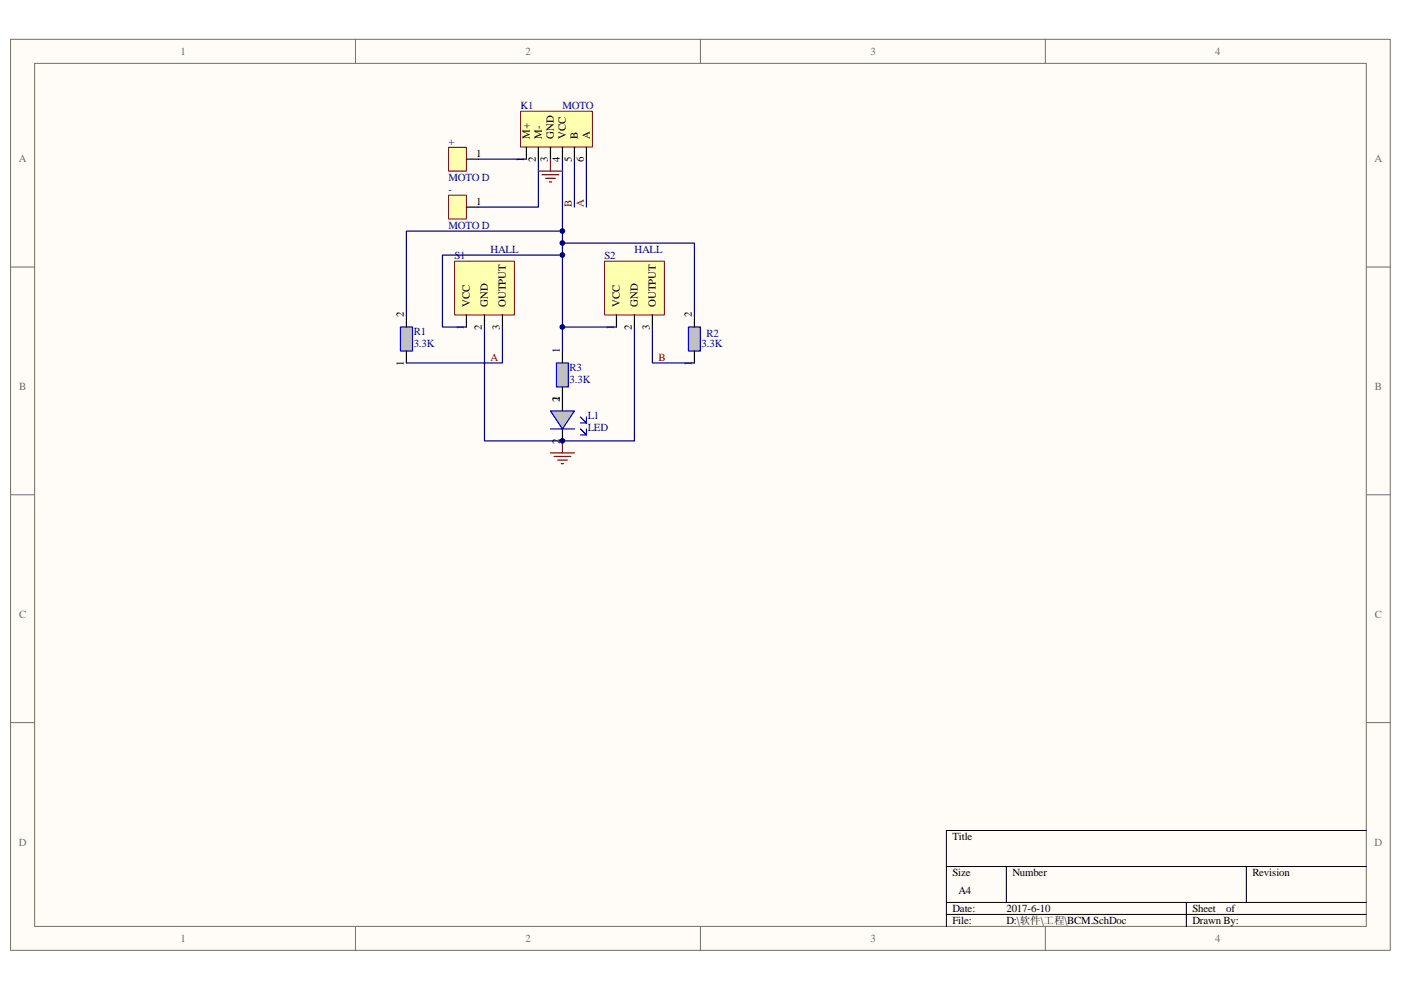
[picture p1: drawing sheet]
<svg xmlns="http://www.w3.org/2000/svg" width="297mm" height="210mm" viewBox="0 0 297 210" stroke-linecap="round" stroke-linejoin="round" font-family="sans-serif">
<path d="M2.3 8.4h292.5v193.2h-292.5z" fill="#fffcf8"/>
<path d="M2.2 8.3h292.6v193.3h-292.6z" fill="none" stroke="#706f64" stroke-width=".21"/>
<path d="M7.4 13.5h282.3v183h-282.3z" fill="#fffcf8"/>
<g fill="none" stroke="#706f64" stroke-width=".21">
<path d="M7.3 13.4h282.4v183.1h-282.4zM75.4 8.3v5.1M148.5 8.3v5.1M221.6 8.3v5.1M2.2 56.6h5.1M289.7 56.6h5.1M2.2 104.9h5.1M289.7 104.9h5.1M2.2 153.3h5.1M289.7 153.3h5.1M75.4 196.5v5.1M148.5 196.5v5.1"/>
<path d="M221.6 196.5v5.1"/>
</g>
<path d="M289.7 176.1h-89v20.4M200.7 183.8h89M200.7 191.4h89M200.7 194h89M213.4 183.8v7.6M251.5 191.4v5.1M264.2 183.8v7.6" fill="none" stroke="#000" stroke-width=".21"/>
<path d="M84.9 69.4h2.6v5h-2.6z" fill-rule="evenodd" fill="#c0c0c0" stroke="#00f" stroke-width=".25"/>
<path d="M86.2 66.8v2.6M86.2 74.4v2.6" fill="none" stroke="#000" stroke-width=".25"/>
<path d="M146 69.4h2.5v5h-2.5z" fill-rule="evenodd" fill="#c0c0c0" stroke="#00f" stroke-width=".25"/>
<path d="M147.2 66.8v2.6M147.2 74.4v2.6" fill="none" stroke="#000" stroke-width=".25"/>
<path d="M118 77h2.5v5.1h-2.5z" fill-rule="evenodd" fill="#c0c0c0" stroke="#00f" stroke-width=".25"/>
<path d="M119.2 74.4v2.6M119.2 82.1v2.5" fill="none" stroke="#000" stroke-width=".25"/>
<path d="M116.7 87.2h5.1l-2.6 3.8z" fill="#c0c0c0" stroke="#00f" stroke-width=".25"/>
<path d="M119.2 84.6v2.6M119.2 91v2.5" fill="none" stroke="#000" stroke-width=".25"/>
<path d="M116.7 91h5.1M123.1 91l1.2 1.2v-1.2M123.1 88.4l1.2 1.3M123.1 89.7h1.2M123.1 92.2h1.2M124.3 88.4v1.3" fill="none" stroke="#00f" stroke-width=".25"/>
<path d="M110.4 23.6h15.2v7.6h-15.2z" fill="#ffffb0"/>
<path d="M110.4 23.6h15.2v7.6h-15.2z" fill="none" stroke="#800000" stroke-width=".21"/>
<path d="M111.6 31.2v2.6M114.1 31.2v2.6M116.7 31.2v2.6M119.2 31.2v2.6M121.8 31.2v2.6M124.3 31.2v2.6" fill="none" stroke="#000" stroke-width=".25"/>
<path d="M96.4 55.4h12.7v11.4h-12.7z" fill="#ffffb0"/>
<path d="M96.4 55.4h12.7v11.4h-12.7z" fill="none" stroke="#800000" stroke-width=".21"/>
<path d="M98.9 66.8v2.6M102.7 66.8v2.6M106.5 66.8v2.6" fill="none" stroke="#000" stroke-width=".25"/>
<path d="M128.2 55.4h12.7v11.4h-12.7z" fill="#ffffb0"/>
<path d="M128.2 55.4h12.7v11.4h-12.7z" fill="none" stroke="#800000" stroke-width=".21"/>
<path d="M130.7 66.8v2.6M134.5 66.8v2.6M138.3 66.8v2.6" fill="none" stroke="#000" stroke-width=".25"/>
<path d="M116.7 96.1h5.1M117.5 96.8h3.5M118.2 97.6h2.1M119 98.3h.5M119.2 93.5v2.6" fill="none" stroke="#800000" stroke-width=".25"/>
<path d="M119.2 33.8v40.6M119.2 51.6h28v15.2M119.2 49h-33v17.8M102.7 69.4v24.1h31.8v-24.1M106.5 69.4v7.6h-20.3M138.3 69.4v7.6h8.9" fill="none" stroke="#000080" stroke-width=".25"/>
<path d="M95.1 31.3h3.8v5h-3.8z" fill="#ffffb0"/>
<path d="M95.1 31.2h3.8v5.1h-3.8z" fill="none" stroke="#800000" stroke-width=".21"/>
<path d="M98.9 33.8h2.5" fill="none" stroke="#000" stroke-width=".25"/>
<path d="M95.1 41.4h3.8v5.1h-3.8z" fill="#ffffb0"/>
<path d="M95.1 41.4h3.8v5.1h-3.8z" fill="none" stroke="#800000" stroke-width=".21"/>
<path d="M98.9 43.9h2.5" fill="none" stroke="#000" stroke-width=".25"/>
<path d="M101.4 33.8h10.2M114.1 33.8v10.1h-12.7M121.8 33.8v10.1M124.3 33.8v10.1M119.2 54.1h-25.4v15.3h5.1M119.2 69.4h11.5" fill="none" stroke="#000080" stroke-width=".25"/>
<path d="M114.1 36.3h5.1M114.9 37.1h3.6M115.7 37.8h2M116.5 38.6h.5M116.7 33.8v2.5" fill="none" stroke="#800000" stroke-width=".25"/>
<g fill="#000080" stroke="#000080" stroke-width=".21">
<circle cx="119.2" cy="93.5" r=".5"/>
<circle cx="119.2" cy="69.3" r=".5"/>
<circle cx="119.2" cy="54.1" r=".5"/>
<circle cx="119.2" cy="51.5" r=".5"/>
<circle cx="119.2" cy="49" r=".5"/>
</g>
<g font-size="2.3" fill="#706f64">
<text x="38.3" y="11.6">1</text>
<text x="111.4" y="11.6">2</text>
<text x="184.5" y="11.6">3</text>
<text x="257.7" y="11.6">4</text>
<text x="4" y="34.5">A</text>
<text x="291.4" y="34.5">A</text>
<text x="4" y="82.8">B</text>
<text x="291.5" y="82.8">B</text>
<text x="4" y="131.1">C</text>
<text x="291.5" y="131.1">C</text>
<text x="4" y="179.4">D</text>
<text x="291.4" y="179.4">D</text>
<text x="38.3" y="199.8">1</text>
<text x="111.4" y="199.8">2</text>
<text x="184.5" y="199.8">3</text>
<text x="257.7" y="199.8">4</text>
</g>
<g font-size="2.3" fill="#000080">
<text x="110.4" y="23.1">K1</text>
<text x="119.2" y="23.1">MOTO</text>
<text x="95.1" y="30.7">+</text>
<text x="95.1" y="38.3">MOTO D</text>
<text x="95.1" y="40.9">-</text>
<text x="95.1" y="48.5">MOTO D</text>
<text x="104" y="53.6">HALL</text>
<text x="134.5" y="53.6">HALL</text>
<text x="96.4" y="54.9">S1</text>
<text x="128.2" y="54.9">S2</text>
<text x="87.7" y="71.1">R1</text>
<text x="149.8" y="71.4">R2</text>
<text x="87.7" y="73.7">3.3K</text>
<text x="148.8" y="73.7">3.3K</text>
<text x="120.8" y="78.8">R3</text>
<text x="120.8" y="81.3">3.3K</text>
<text x="124.6" y="88.9">L1</text>
<text x="124.6" y="91.5">LED</text>
</g>
<g font-size="2.3">
<text x="112.3" y="29.4" transform="rotate(-90 112.3 29.4)">M+</text>
<text x="114.9" y="29.4" transform="rotate(-90 114.9 29.4)">M-</text>
<text x="117.4" y="29.4" transform="rotate(-90 117.4 29.4)">GND</text>
<text x="120" y="29.4" transform="rotate(-90 120 29.4)">VCC</text>
<text x="122.5" y="29.4" transform="rotate(-90 122.5 29.4)">B</text>
<text x="125.1" y="29.4" transform="rotate(-90 125.1 29.4)">A</text>
<text x="100.9" y="33.3">1</text>
<text x="111.1" y="34.4" transform="rotate(-90 111.1 34.4)">1</text>
<text x="113.6" y="34.4" transform="rotate(-90 113.6 34.4)">2</text>
<text x="116.2" y="34.4" transform="rotate(-90 116.2 34.4)">3</text>
<text x="118.7" y="34.4" transform="rotate(-90 118.7 34.4)">4</text>
<text x="121.2" y="34.4" transform="rotate(-90 121.2 34.4)">5</text>
<text x="123.8" y="34.4" transform="rotate(-90 123.8 34.4)">6</text>
<text x="100.9" y="43.4">1</text>
<text x="99.6" y="65" transform="rotate(-90 99.6 65)">VCC</text>
<text x="103.4" y="65" transform="rotate(-90 103.4 65)">GND</text>
<text x="107.3" y="65" transform="rotate(-90 107.3 65)">OUTPUT</text>
<text x="131.4" y="65" transform="rotate(-90 131.4 65)">VCC</text>
<text x="135.2" y="65" transform="rotate(-90 135.2 65)">GND</text>
<text x="139.1" y="65" transform="rotate(-90 139.1 65)">OUTPUT</text>
<text x="85.6" y="67.3" transform="rotate(-90 85.6 67.3)">2</text>
<text x="98.4" y="70" transform="rotate(-90 98.4 70)">1</text>
<text x="102.2" y="70" transform="rotate(-90 102.2 70)">2</text>
<text x="106" y="70" transform="rotate(-90 106 70)">3</text>
<text x="130.2" y="70" transform="rotate(-90 130.2 70)">1</text>
<text x="134" y="70" transform="rotate(-90 134 70)">2</text>
<text x="137.8" y="70" transform="rotate(-90 137.8 70)">3</text>
<text x="146.7" y="67.3" transform="rotate(-90 146.7 67.3)">2</text>
<text x="85.6" y="77.6" transform="rotate(-90 85.6 77.6)">1</text>
<text x="118.7" y="75" transform="rotate(-90 118.7 75)">1</text>
<text x="146.7" y="77.6" transform="rotate(-90 146.7 77.6)">1</text>
<text x="118.7" y="85.3" transform="rotate(-90 118.7 85.3)">2</text>
<text x="118.7" y="85.1" transform="rotate(-90 118.7 85.1)">1</text>
<text x="118.7" y="94.1" transform="rotate(-90 118.7 94.1)">2</text>
<text x="201.9" y="178.1">Title</text>
<text x="201.9" y="185.8">Size</text>
<text x="214.6" y="185.8">Number</text>
<text x="265.5" y="185.8">Revision</text>
<text x="203.2" y="189.6">A4</text>
<text x="201.9" y="193.4">Date:</text>
<text x="201.9" y="195.9">File:</text>
<text x="213.4" y="193.4">2017-6-10</text>
<text x="213.4" y="195.9">D:\软件\工程\BCM.SchDoc</text>
<text x="252.8" y="193.4">Sheet</text>
<text x="252.8" y="195.9">Drawn By:</text>
<text x="259.9" y="193.4">of</text>
</g>
<g font-size="2.3" fill="#800000">
<text x="121.2" y="43.9" transform="rotate(-90 121.2 43.9)">B</text>
<text x="123.8" y="43.9" transform="rotate(-90 123.8 43.9)">A</text>
<text x="104" y="76.5">A</text>
<text x="139.6" y="76.5">B</text>
</g>
</svg>
